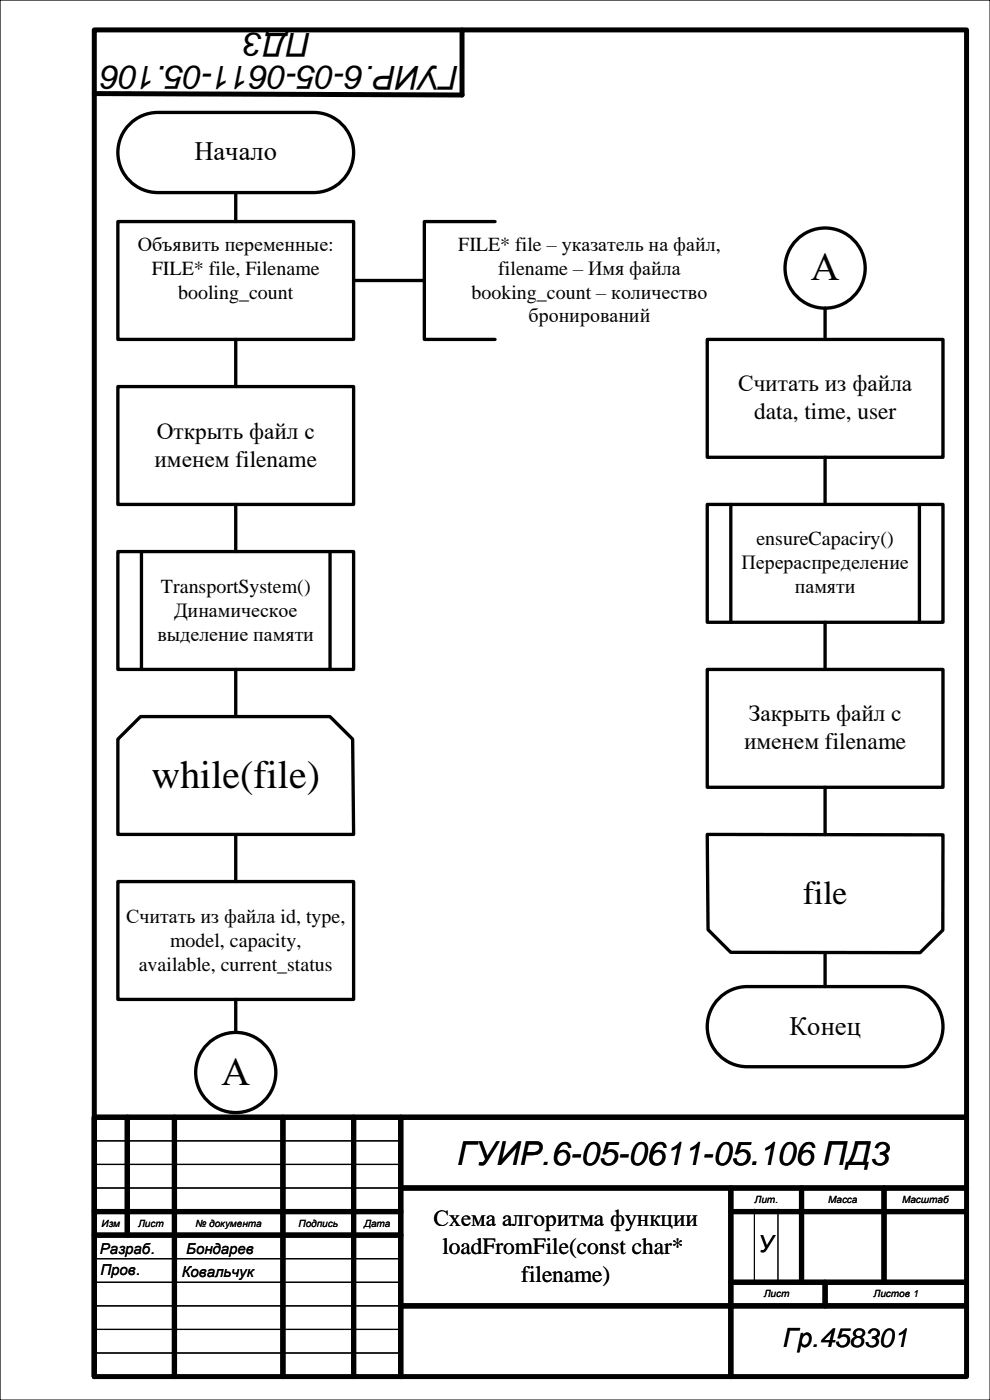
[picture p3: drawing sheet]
<svg xmlns="http://www.w3.org/2000/svg" width="210mm" height="297mm" viewBox="0 0 210 297" stroke-linecap="round" stroke-linejoin="round" font-family="sans-serif">
<path d="M0 0h210v297h-210z" fill="none" stroke="#000" stroke-width=".26"/>
<g fill="none" stroke="#000" stroke-width="1.1">
<path d="M20 6.3h185v285.7h-185zM98 6.3v13.9l-78-.3M27 237v25M37 237v55M60 237v55M75 237v55M85 237v55M205 237h-185v55M20 257h65M85 252h120M155 252v40M155 257h50"/>
<path d="M170 252v20M187.5 252v20M20 262h65M85 277h120M155 272h50M175 272v5"/>
</g>
<path d="M20 242h65M20 247h65M20 252h65M20 267h65M20 272h65M20 277h65.1M20 282h65M20 287h65" fill="none" stroke="#000" stroke-width=".25"/>
<path d="M147.3 237.3h5M160 256.5v15.5M165 256.5v15.5" fill="none" stroke="#000" stroke-width=".21"/>
<path d="M27.5 26.3a8.5 8.5 0 0 1 6-2.4h33a8.5 8.5 0 0 1 8.5 8.5 8.5 8.5 0 0 1-8.5 8.5h-33a8.5 8.5 0 0 1-7.9-5.3 8.5 8.5 0 0 1 1.9-9.3z" fill-rule="evenodd" fill="#fff"/>
<path d="M27.5 26.3a8.5 8.5 0 0 1 6-2.4h33a8.5 8.5 0 0 1 8.5 8.5 8.5 8.5 0 0 1-8.5 8.5h-33a8.5 8.5 0 0 1-7.9-5.3 8.5 8.5 0 0 1 1.9-9.3z" fill="none" stroke="#000" stroke-width=".71"/>
<path d="M25 47h50v25h-50z" fill-rule="evenodd" fill="#fff"/>
<path d="M25 47h50v25h-50zM50 40.9v6.1M75 59.5h15M105 47h-15v25h15M50 72v10" fill="none" stroke="#000" stroke-width=".71"/>
<path d="M25 117h50v25h-50z" fill-rule="evenodd" fill="#fff"/>
<path d="M25 117h50v25h-50zM30 117v25M70 117v25" fill="none" stroke="#000" stroke-width=".71"/>
<path d="M25 187h50v25h-50z" fill-rule="evenodd" fill="#fff"/>
<path d="M50 142v10M50 177v10M25 187h50v25h-50zM50 212v7" fill="none" stroke="#000" stroke-width=".71"/>
<circle cx="50" cy="227.5" r="8.5" fill="#fff"/>
<circle cx="50" cy="227.5" r="8.5" fill="none" stroke="#000" stroke-width=".71"/>
<circle cx="175" cy="56.9" r="8.5" fill="#fff"/>
<circle cx="175" cy="56.9" r="8.5" fill="none" stroke="#000" stroke-width=".71"/>
<path d="M150 72h50v25h-50z" fill-rule="evenodd" fill="#fff"/>
<path d="M150 72h50v25h-50zM175 65.4v6.6" fill="none" stroke="#000" stroke-width=".71"/>
<path d="M150 177l50 .1v20.2l-4.9 4.8-40.1-.1-4.8-4.8z" fill-rule="evenodd" fill="#fff"/>
<path d="M150 177l50 .1v20.2l-4.9 4.8-40.1-.1-4.8-4.8z" fill="none" stroke="#000" stroke-width=".71"/>
<path d="M152.5 211.8a8.5 8.5 0 0 1 6-2.5h33a8.5 8.5 0 0 1 8.5 8.5 8.5 8.5 0 0 1-8.5 8.5h-33a8.5 8.5 0 0 1-7.9-5.3 8.5 8.5 0 0 1 1.9-9.2z" fill-rule="evenodd" fill="#fff"/>
<path d="M175 97v10M152.5 211.8a8.5 8.5 0 0 1 6-2.5h33a8.5 8.5 0 0 1 8.5 8.5 8.5 8.5 0 0 1-8.5 8.5h-33a8.5 8.5 0 0 1-7.9-5.3 8.5 8.5 0 0 1 1.9-9.2zM175 202.3v7" fill="none" stroke="#000" stroke-width=".71"/>
<path d="M25 82h50v25h-50z" fill-rule="evenodd" fill="#fff"/>
<path d="M25 82h50v25h-50z" fill="none" stroke="#000" stroke-width=".71"/>
<path d="M25 156.8l4.8-4.8h40.2l4.8 4.8 .2 20.2h-50z" fill-rule="evenodd" fill="#fff"/>
<path d="M25 156.8l4.8-4.8h40.2l4.8 4.8 .2 20.2h-50z" fill="none" stroke="#000" stroke-width=".71"/>
<g fill="#fff">
<path d="M32.1 159.4h35.8v10.2h-35.8z" fill-rule="evenodd"/>
<path d="M150 107h50v25h-50z" fill-rule="evenodd"/>
</g>
<path d="M150 107h50v25h-50zM155 107v25M195 107v25" fill="none" stroke="#000" stroke-width=".71"/>
<path d="M150 142h50v25h-50z" fill-rule="evenodd" fill="#fff"/>
<path d="M50 107v10M175 132v10M150 142h50v25h-50zM175 167v10" fill="none" stroke="#000" stroke-width=".71"/>
<g font-size="8.5">
<text x="172" y="59.4">А</text>
<text x="32.1" y="167.1">while(file)</text>
<text x="46.9" y="230.1">А</text>
</g>
<text font-size="7.1" x="170.3" y="191.7">file</text>
<g font-size="7">
<text x="66" y="7" transform="rotate(-180 66 7)">ПД3</text>
<text x="97.3" y="14" transform="rotate(-180 97.3 14)">ГУИР.6-05-0611-05.106</text>
<text x="97" y="247">ГУИР.6-05-0611-05.106 ПД3</text>
</g>
<g font-size="5.6">
<text x="41.2" y="34">Начало</text>
<text x="167.5" y="219.5">Конец</text>
<text x="166" y="285.7">Гр.458301</text>
</g>
<g font-size="5">
<text x="156.6" y="83">Считать из файла</text>
<text x="159.9" y="89">data, time, user</text>
<text x="33.3" y="93">Открыть файл с</text>
<text x="32.8" y="99">именем filename</text>
<text x="158.8" y="153">Закрыть файл с</text>
<text x="157.8" y="159">именем filename</text>
<text x="92" y="260.1">Схема алгоритма функции</text>
<text x="93.8" y="266">loadFromFile(const char*</text>
<text x="160.8" y="265.7">У</text>
<text x="110.6" y="271.9">filename)</text>
</g>
<g font-size="4.2">
<text x="29.2" y="53.2">Объявить переменные:</text>
<text x="97.2" y="53.2">FILE* file – указатель на файл,</text>
<text x="32.2" y="58.2">FILE* file, Filename</text>
<text x="105.7" y="58.2">filename – Имя файла</text>
<text x="37.8" y="63.3">booling_count</text>
<text x="100" y="63.3">booking_count – количество</text>
<text x="112.1" y="68.4">бронирований</text>
<text x="160.5" y="115.7">ensureCapaciry()</text>
<text x="34.1" y="125.7">TransportSystem()</text>
<text x="157.3" y="120.8">Перераспределение</text>
<text x="168.6" y="125.9">памяти</text>
<text x="36.9" y="130.8">Динамическое</text>
<text x="33.4" y="135.9">выделение памяти</text>
<text x="26.8" y="195.7">Считать из файла id, type,</text>
<text x="36.1" y="200.8">model, capacity,</text>
<text x="29.4" y="205.9">available, current_status</text>
</g>
<g font-size="3.2">
<text x="21.2" y="266">Разраб.</text>
<text x="39.5" y="266">Бондарев</text>
<text x="21.3" y="270.5">Пров.</text>
<text x="38.6" y="270.9">Ковальчук</text>
</g>
<g font-size="2.1">
<text x="160" y="255.2">Лит.</text>
<text x="175.7" y="255.2">Масса</text>
<text x="191.3" y="255.2">Масштаб</text>
<text x="21.5" y="260.2">Изм</text>
<text x="29.3" y="260.2">Лист</text>
<text x="41.5" y="260.2">№ документа</text>
<text x="63.3" y="260.2">Подпись</text>
<text x="77.2" y="260.2">Дата</text>
<text x="162" y="275.2">Лист</text>
<text x="185.3" y="275.2">Листов 1</text>
</g>
</svg>
